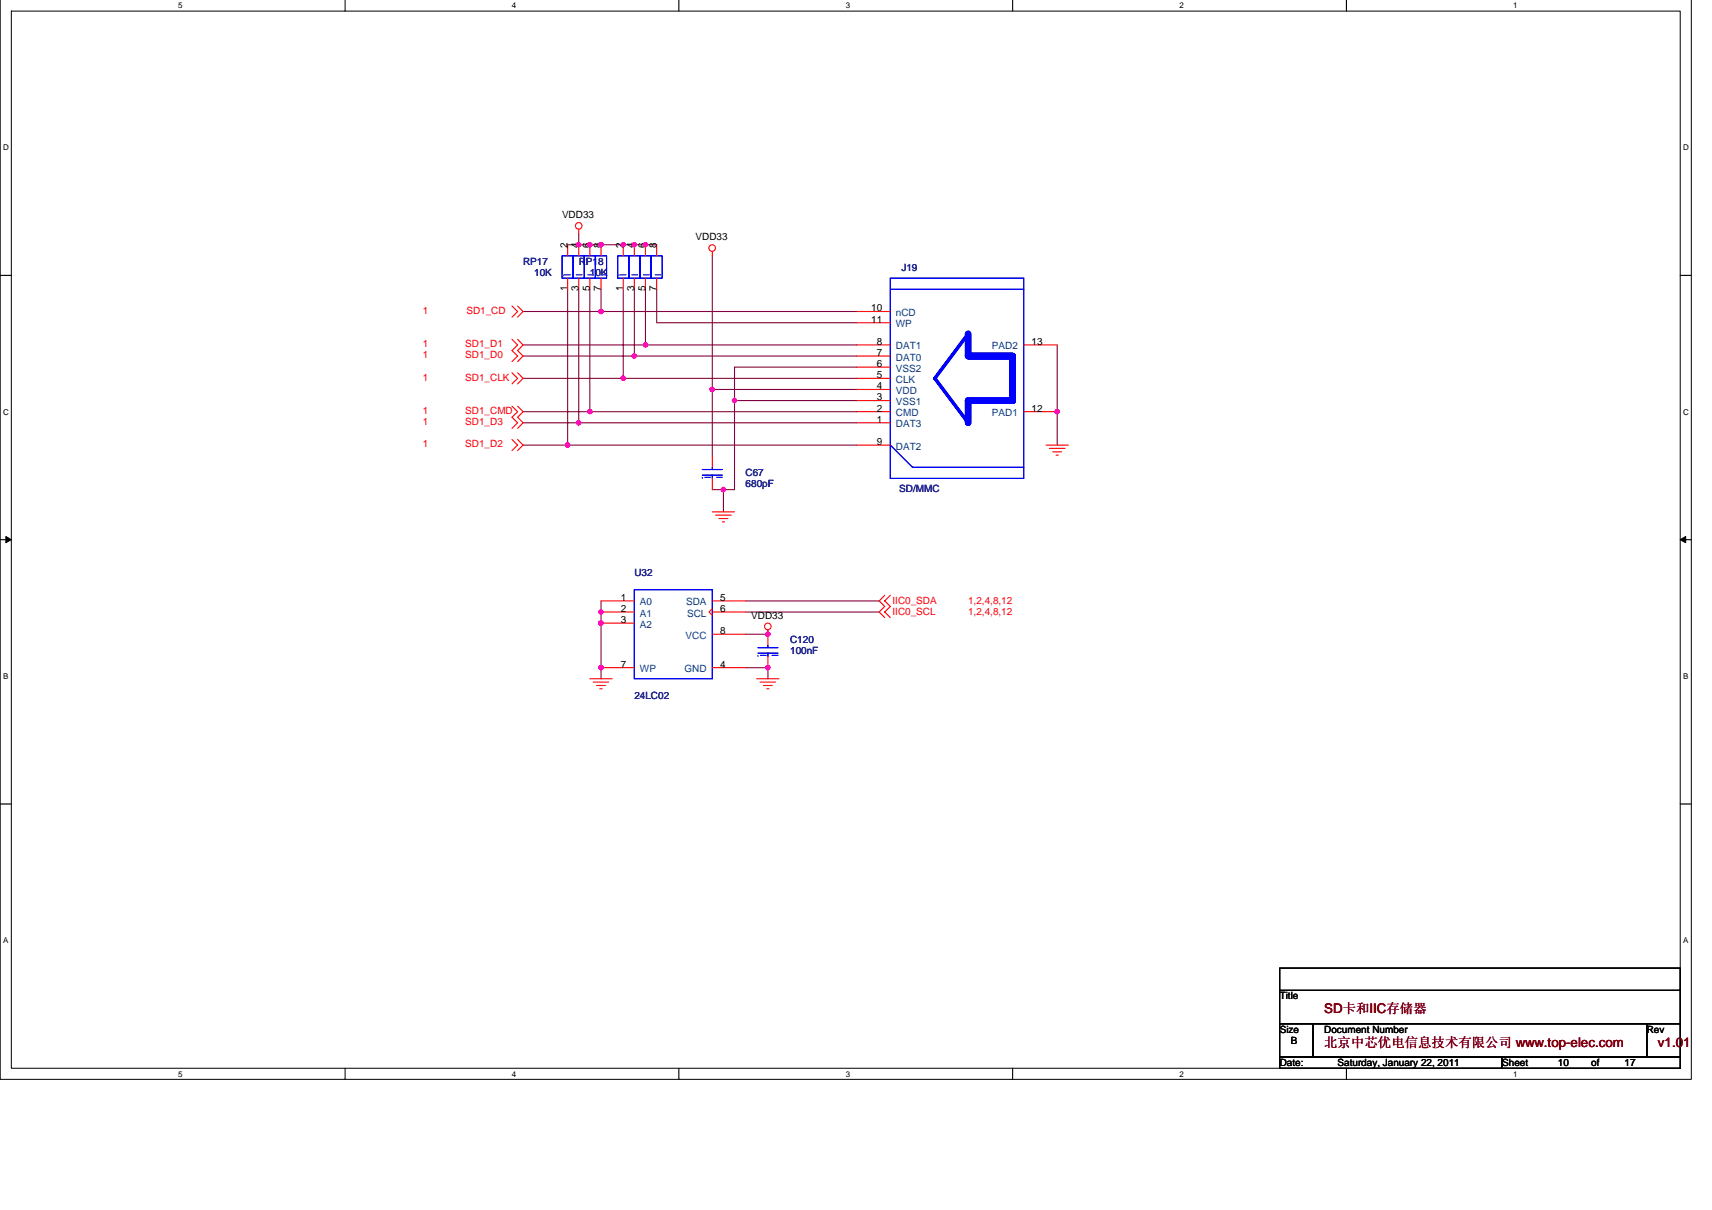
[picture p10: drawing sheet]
<svg xmlns="http://www.w3.org/2000/svg" width="297mm" height="210mm" viewBox="0 0 297 210" stroke-linecap="round" stroke-linejoin="round" font-family="sans-serif">
<path d="M0 0v187.2h293.5v-187.2M2 1.9h289.5v183.4h-289.5z" fill="none" stroke="#000" stroke-width=".17"/>
<g fill="#fff">
<path d="M30.9 .2h.8v1.6h-.8z"/>
<path d="M30.9 185.5h.8v1.6h-.8z"/>
</g>
<path d="M59.9 0v1.9M59.9 185.3v1.9" fill="none" stroke="#000" stroke-width=".19"/>
<g fill="#fff">
<path d="M88.8 .2h.8v1.6h-.8z"/>
<path d="M88.8 185.5h.8v1.6h-.8z"/>
</g>
<path d="M117.8 0v1.9M117.8 185.3v1.9" fill="none" stroke="#000" stroke-width=".19"/>
<g fill="#fff">
<path d="M146.7 .2h.8v1.6h-.8z"/>
<path d="M146.7 185.5h.8v1.6h-.8z"/>
</g>
<path d="M175.7 0v1.9M175.7 185.3v1.9" fill="none" stroke="#000" stroke-width=".19"/>
<g fill="#fff">
<path d="M204.7 .2h.7v1.6h-.7z"/>
<path d="M204.7 185.5h.7v1.6h-.7z"/>
</g>
<path d="M233.6 0v1.9M233.6 185.3v1.9" fill="none" stroke="#000" stroke-width=".19"/>
<g fill="#fff">
<path d="M262.6 .2h.7v1.6h-.7z"/>
<path d="M262.6 185.5h.7v1.6h-.7z"/>
<path d="M.5 24.8h1v1.6h-1z"/>
<path d="M292 24.8h1v1.6h-1z"/>
<path d="M.5 70.7h1v1.5h-1z"/>
<path d="M292 70.7h1v1.5h-1z"/>
</g>
<path d="M0 47.8h2M291.5 47.8h2" fill="none" stroke="#000" stroke-width=".19"/>
<g fill="#fff">
<path d="M.5 116.5h.9v1.6h-.9z"/>
<path d="M292 116.5h.9v1.6h-.9z"/>
</g>
<path d="M0 93.6h2M291.5 93.6h2" fill="none" stroke="#000" stroke-width=".19"/>
<path d="M1 93.1l1 .5-1 .5zM291.5 93.6l1-.5v1z" fill="#000" stroke="#000" stroke-width=".17"/>
<g fill="#fff">
<path d="M.5 162.4h.9v1.5h-.9z"/>
<path d="M292 162.4h.9v1.5h-.9z"/>
</g>
<path d="M0 139.5h2M291.5 139.5h2M222 167.9h69.5v3.9h-69.5zM222 171.8h69.5v5.8h-69.5zM222 177.6h5.8v5.8h-5.8zM227.8 177.6h57.9v5.8h-57.9zM285.7 177.6h5.8v5.8h-5.8zM222 183.4h38.6v1.9h-38.6zM260.6 183.4h30.9v1.9h-30.9z" fill="none" stroke="#000" stroke-width=".19"/>
<g fill="none" stroke="#800040" stroke-width=".19">
<path d="M90.8 54h57.9M90.8 59.8h57.9M98.5 50.2v27M98.5 42.5h15.4M100.4 40.5v2M100.4 50.2v23.1M102.3 50.2v21.2M104.3 50.2v3.8M108.1 50.2v15.4M110.1 50.2v11.6M112 50.2v9.6M113.9 50.2v5.8h34.8"/>
<path d="M123.6 44.4v34.7M183.4 59.8v17.4M90.8 61.8h57.9M90.8 73.3h57.9M90.8 77.2h57.9M90.8 71.4h57.9M90.8 65.6h57.9M123.6 67.6h25.1M127.4 69.5h21.3M148.7 63.7h-21.3v21.2h-1.9M123.6 84.9h1.9v3.9M104.3 104.2v13.6"/>
<path d="M129.4 106.2h23.1M129.4 104.2h23.1M129.4 115.8h3.8v2M129.4 110h3.8"/>
</g>
<g fill="#f0f" stroke="#f0f" stroke-width=".19">
<circle cx="104.3" cy="54" r=".38"/>
<circle cx="127.4" cy="69.5" r=".38"/>
<circle cx="123.6" cy="67.6" r=".38"/>
<circle cx="112" cy="59.8" r=".38"/>
<circle cx="183.4" cy="71.4" r=".38"/>
<circle cx="125.5" cy="84.9" r=".38"/>
<circle cx="110" cy="61.8" r=".38"/>
<circle cx="100.4" cy="73.3" r=".38"/>
<circle cx="98.5" cy="77.2" r=".38"/>
<circle cx="102.3" cy="71.4" r=".38"/>
<circle cx="108.1" cy="65.6" r=".38"/>
<circle cx="102.3" cy="42.4" r=".38"/>
<circle cx="100.4" cy="42.4" r=".38"/>
<circle cx="112" cy="42.4" r=".38"/>
<circle cx="108.1" cy="42.4" r=".38"/>
<circle cx="104.3" cy="42.4" r=".38"/>
<circle cx="110" cy="42.4" r=".38"/>
<circle cx="104.3" cy="108.1" r=".38"/>
<circle cx="104.3" cy="106.2" r=".38"/>
<circle cx="104.3" cy="115.8" r=".38"/>
<circle cx="133.2" cy="115.8" r=".38"/>
<circle cx="133.2" cy="110" r=".38"/>
</g>
<g fill="none" stroke="#f00" stroke-width=".19">
<path d="M100.4 39.8v.7M88.8 53.1l1 .9-1 1M88.8 58.9l1 .9-1 1 1 1-1 .9M89.8 53.1l1 .9-1 1M89.8 58.9l1 .9-1 1 1 1-1 .9M98.5 42.5v1.9M98.5 48.3v1.9M100.4 42.5v1.9M100.4 48.3v1.9M102.3 42.5v1.9M102.3 48.3v1.9M104.3 42.5v1.9"/>
<path d="M104.3 48.3v1.9M108.1 42.5v1.9M108.1 48.3v1.9M110.1 42.5v1.9M110.1 48.3v1.9M112 42.5v1.9M112 48.3v1.9M113.9 42.5v1.9M113.9 48.3v1.9M123.6 43.6v.8M148.7 54h5.8M148.7 56h5.8"/>
<path d="M148.7 59.8h5.8M177.6 59.8h5.8M88.8 64.7l1 .9-1 1M88.8 70.5l1 .9-1 1 1 .9-1 1M88.8 76.2l1 1-1 1M89.8 64.7l1 .9-1 1M89.8 70.5l1 .9-1 1 1 .9-1 1M89.8 76.2l1 1-1 1M123.6 79.1v2M148.7 77.2h5.8M148.7 61.8h5.8M148.7 63.7h5.8"/>
<path d="M148.7 65.6h5.8M148.7 67.6h5.8M148.7 69.5h5.8M148.7 71.4h5.8M148.7 73.3h5.8M177.6 71.4h5.8M181.5 77.2h3.9M182.1 77.8h2.7M182.6 78.4h1.6M183.2 79h.4M123.6 88.8h3.8M123.6 83v1.9"/>
<path d="M124.2 89.4h2.7M124.7 90h1.6M125.3 90.5h.4M102.3 117.8h3.9M102.9 118.3h2.7M103.5 118.9h1.5M104.1 119.5h.4M104.3 104.2h5.8M104.3 106.2h5.8M104.3 108.1h5.8M104.3 115.8h5.8M123.6 105.6l-.6 .6 .6 .5"/>
<path d="M123.6 104.2h5.8M123.6 106.2h5.8M123.6 115.8h5.8M123.6 110h5.8M131.3 117.8h3.9M131.9 118.3h2.7M132.5 118.9h1.5M133 119.5h.4M133.2 109.3v2.7M133.2 113.9v1.9M153.5 103.3l-1 .9 1 1-1 1 1 .9M154.5 103.3l-1 .9 1 1-1 1 1 .9"/>
<circle cx="100.4" cy="39.2" r=".57"/>
<circle cx="123.6" cy="43" r=".57"/>
<circle cx="133.2" cy="108.7" r=".57"/>
</g>
<g fill="none" stroke="#00f" stroke-width=".19">
<path d="M97.5 44.4h2v3.9h-2zM99.5 44.4h1.9v3.9h-1.9zM101.4 44.4h1.9v3.9h-1.9zM103.3 44.4h1.9v3.9h-1.9zM107.2 44.4h1.9v3.9h-1.9zM109.1 44.4h1.9v3.9h-1.9zM111 44.4h2v3.9h-2zM113 44.4h1.9v3.9h-1.9zM154.5 48.3h23.1v34.7h-23.1zM154.5 50.2h23.1M154.5 77.2l3.8 3.9h19.3M168 61.8h.1"/>
<path d="M121.9 82.4h3.4M121.9 81.4h3.4M123.6 81.1v.3M123.6 82.4v.6M110.1 102.3h13.5v15.5h-13.5zM131.5 113.3h3.5M131.5 112.4h3.5M133.2 112v.4M133.2 113.3v.6"/>
</g>
<path d="M97.7 47.7h.1M105 47.7h-7.3M107.4 47.7h.1M114.7 47.7h-7.3M121.9 82.8h.1M125.3 82.8h-3.4M131.5 113.7h.1M135 113.7h-3.5" fill="none" stroke="#fff" stroke-width=".17" stroke-dasharray="1 1 1 1 1 1 1 1"/>
<path d="M97.7 47.7h.1M105 47.7h-7.3M107.4 47.7h.1M114.7 47.7h-7.3M121.9 82.8h.1M125.3 82.8h-3.4M131.5 113.7h.1M135 113.7h-3.5" fill="none" stroke="#00f" stroke-width=".17" stroke-dasharray="1 1 1 1 1 1 1 1"/>
<path d="M168 57.9v3.9h7.7v7.7v-7.7h-7.7M175.7 69.5h-7.7v3.8" fill="none" stroke="#00f" stroke-width="1.1"/>
<path d="M168 57.9l-5.8 7.7 5.8 7.7" fill="none" stroke="#00f" stroke-width=".57"/>
<g font-size="2.3" fill="#800000">
<text x="229.8" y="175.8">SD卡和IIC存储器</text>
<text x="229.8" y="181.6">北京中芯优电信息技术有限公司 www.top-elec.com</text>
<text x="287.7" y="181.6">v1.01</text>
</g>
<g font-size="1.7">
<text x="97.5" y="37.8">VDD33</text>
<text x="120.7" y="41.7">VDD33</text>
<text x="98.5" y="43" transform="rotate(-90 98.5 43)">2</text>
<text x="100.4" y="43" transform="rotate(-90 100.4 43)">4</text>
<text x="102.3" y="43" transform="rotate(-90 102.3 43)">6</text>
<text x="104.3" y="43" transform="rotate(-90 104.3 43)">8</text>
<text x="108.1" y="43" transform="rotate(-90 108.1 43)">2</text>
<text x="110" y="43" transform="rotate(-90 110 43)">4</text>
<text x="112" y="43" transform="rotate(-90 112 43)">6</text>
<text x="113.9" y="43" transform="rotate(-90 113.9 43)">8</text>
<text x="98.5" y="50.6" transform="rotate(-90 98.5 50.6)">1</text>
<text x="100.4" y="50.6" transform="rotate(-90 100.4 50.6)">3</text>
<text x="102.3" y="50.6" transform="rotate(-90 102.3 50.6)">5</text>
<text x="104.3" y="50.6" transform="rotate(-90 104.3 50.6)">7</text>
<text x="108.1" y="50.6" transform="rotate(-90 108.1 50.6)">1</text>
<text x="110" y="50.6" transform="rotate(-90 110 50.6)">3</text>
<text x="112" y="50.6" transform="rotate(-90 112 50.6)">5</text>
<text x="113.9" y="50.6" transform="rotate(-90 113.9 50.6)">7</text>
<text x="151.2" y="54">10</text>
<text x="151.2" y="56">11</text>
<text x="152.1" y="59.8">8</text>
<text x="179" y="59.8">13</text>
<text x="152.1" y="61.7">7</text>
<text x="152.1" y="63.7">6</text>
<text x="152.1" y="65.6">5</text>
<text x="152.1" y="67.5">4</text>
<text x="152.1" y="69.5">3</text>
<text x="152.1" y="71.4">2</text>
<text x="179" y="71.4">12</text>
<text x="152.1" y="73.3">1</text>
<text x="152.1" y="77.2">9</text>
<text x="107.7" y="104.2">1</text>
<text x="107.7" y="106.2">2</text>
<text x="124.9" y="104.2">5</text>
<text x="124.9" y="106.2">6</text>
<text x="130.3" y="107.3">VDD33</text>
<text x="107.7" y="108.1">3</text>
<text x="124.9" y="110">8</text>
<text x="107.7" y="115.8">7</text>
<text x="124.9" y="115.8">4</text>
<text x="222" y="173.4">Title</text>
<text x="222" y="179.1">Size</text>
<text x="229.8" y="179.1">Document Number</text>
<text x="285.7" y="179.1">Rev</text>
<text x="222" y="184.9">Date:</text>
<text x="224" y="181.1">B</text>
<text x="232.1" y="184.9">Saturday, January 22, 2011</text>
<text x="260.6" y="184.9">Sheet</text>
<text x="270.3" y="184.9">10</text>
<text x="276.1" y="184.9">of</text>
<text x="281.9" y="184.9">17</text>
</g>
<g font-size="1.7" fill="#000080">
<text x="90.8" y="45.9">RP17</text>
<text x="92.7" y="47.9">10K</text>
<text x="100.4" y="45.9">RP18</text>
<text x="102.3" y="47.9">10K</text>
<text x="156.4" y="47.1">J19</text>
<text x="129.4" y="82.6">C67</text>
<text x="129.4" y="84.5">680pF</text>
<text x="156" y="85.3">SD/MMC</text>
<text x="110.1" y="100">U32</text>
<text x="137.1" y="111.6">C120</text>
<text x="137.1" y="113.5">100nF</text>
<text x="110.1" y="121.2">24LC02</text>
</g>
<g font-size="1.7" fill="#f00">
<text x="73.4" y="54.4">1</text>
<text x="80.9" y="54.4">SD1_CD</text>
<text x="73.4" y="60.2">1</text>
<text x="73.4" y="62.1">1</text>
<text x="80.7" y="60.2">SD1_D1</text>
<text x="80.7" y="62.1">SD1_D0</text>
<text x="73.4" y="66">1</text>
<text x="73.4" y="71.8">1</text>
<text x="80.7" y="66">SD1_CLK</text>
<text x="80.7" y="71.8">SD1_CMD</text>
<text x="73.4" y="73.7">1</text>
<text x="73.4" y="77.6">1</text>
<text x="80.7" y="73.7">SD1_D3</text>
<text x="80.7" y="77.6">SD1_D2</text>
<text x="154.9" y="104.8">IIC0_SDA</text>
<text x="154.9" y="106.7">IIC0_SCL</text>
<text x="168" y="106.7">1,2,4,8,12</text>
<text x="168" y="104.8">1,2,4,8,12</text>
</g>
<g font-size="1.7" fill="#004080">
<text x="155.4" y="54.8">nCD</text>
<text x="155.4" y="56.8">WP</text>
<text x="155.4" y="60.6">DAT1</text>
<text x="155.4" y="62.5">DAT0</text>
<text x="155.4" y="64.5">VSS2</text>
<text x="172.1" y="60.6">PAD2</text>
<text x="155.4" y="66.4">CLK</text>
<text x="155.4" y="68.3">VDD</text>
<text x="155.4" y="70.3">VSS1</text>
<text x="155.4" y="72.2">CMD</text>
<text x="155.4" y="74.1">DAT3</text>
<text x="155.4" y="78">DAT2</text>
<text x="172.1" y="72.2">PAD1</text>
<text x="111" y="105">A0</text>
<text x="111" y="107">A1</text>
<text x="119" y="105">SDA</text>
<text x="119.2" y="107">SCL</text>
<text x="111" y="108.9">A2</text>
<text x="119" y="110.8">VCC</text>
<text x="111" y="116.6">WP</text>
<text x="118.8" y="116.6">GND</text>
</g>
<g font-size="1.4">
<text x="30.9" y="1.5">5</text>
<text x="88.8" y="1.5">4</text>
<text x="146.7" y="1.5">3</text>
<text x="204.7" y="1.5">2</text>
<text x="262.6" y="1.5">1</text>
<text x=".5" y="26.1">D</text>
<text x="292" y="26.1">D</text>
<text x=".5" y="71.9">C</text>
<text x="292" y="71.9">C</text>
<text x=".5" y="117.8">B</text>
<text x="292" y="117.8">B</text>
<text x=".5" y="163.6">A</text>
<text x="292" y="163.6">A</text>
<text x="30.9" y="186.8">5</text>
<text x="88.8" y="186.8">4</text>
<text x="146.7" y="186.8">3</text>
<text x="204.7" y="186.8">2</text>
<text x="262.6" y="186.8">1</text>
</g>
</svg>
